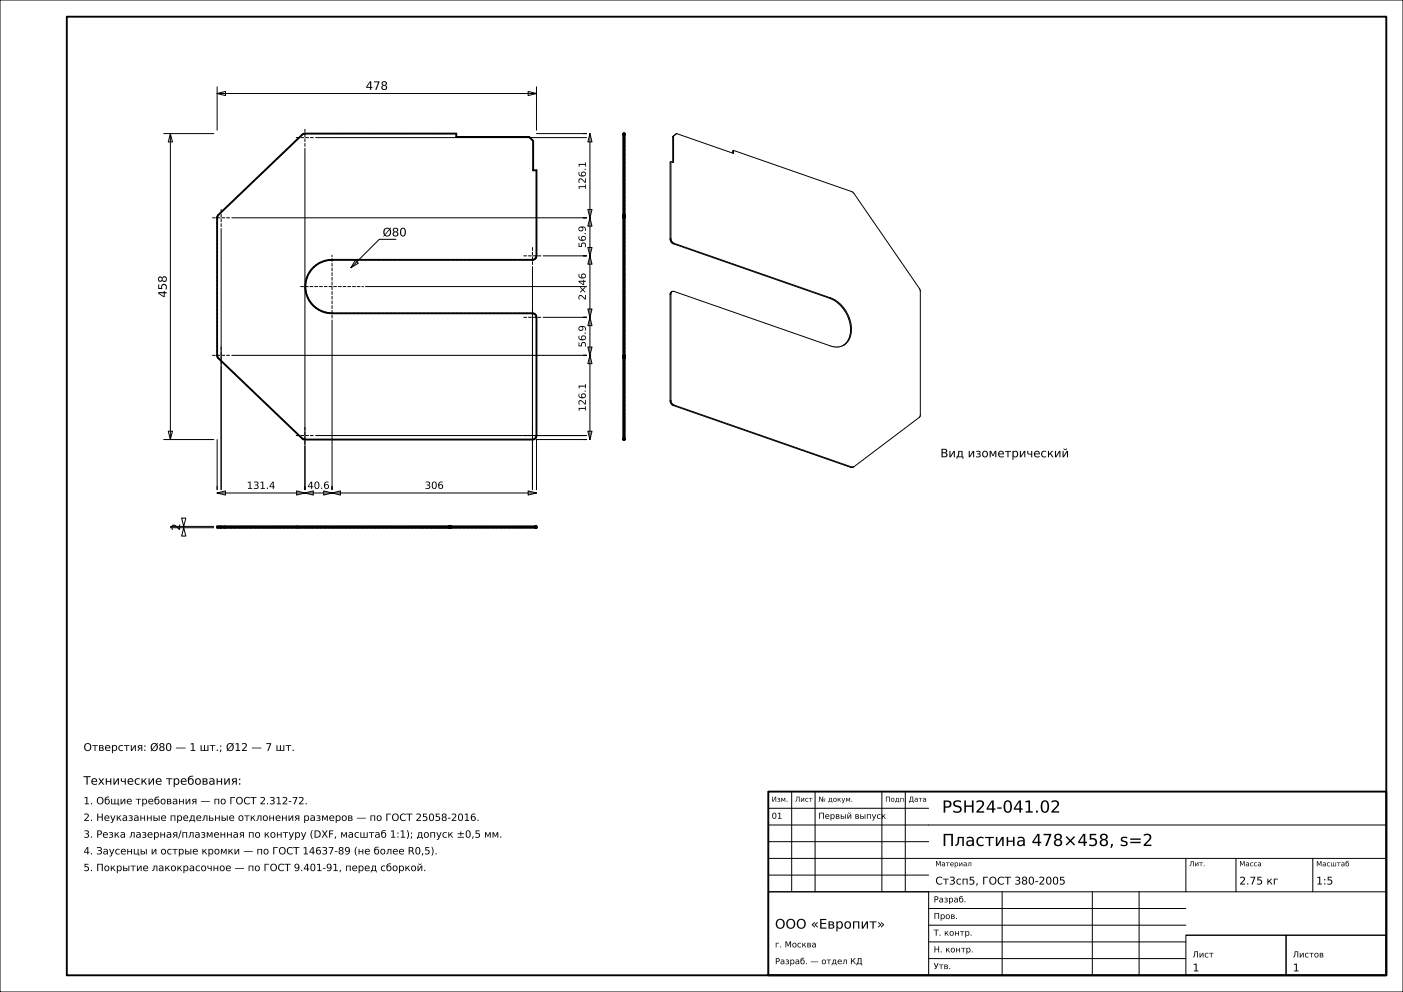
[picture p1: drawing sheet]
<svg xmlns="http://www.w3.org/2000/svg" width="420mm" height="297mm" viewBox="0 0 420 297" stroke-linecap="round" stroke-linejoin="round" font-family="sans-serif">
<g fill="none" stroke="#000" stroke-width=".3">
<path d="M0 0h420v297h-420zM49 40h15M51 40l.6 2.5h-1.2zM51 40v91.6M65 28l2.5-.6v1.2zM65 26v13M65 28h95.6M158.1 27.4l2.5 .6-2.5 .6zM160.6 26v13M160.6 40h15M176.6 40l.6 2.5h-1.2zM176.6 40v91.6"/>
<path d="M202.6 40l-1.2 .9M202.6 40l-.3 .1M202.6 40l17 5.9v-.9M91.3 44.4v102.2M94.5 41.2h81.1M200.8 48.4l-.2 .1v23.1M200.8 48.4v23M201.4 40.9l.2-.1v7.9l-.8-.3M201.4 40.9v7.7M219.6 45l-.3 .2v.6M219.6 45l35.7 12.6 20.1 29.2v37.9l-19.8 15.1M66.2 68.4v78.2"/>
<path d="M69.4 65.2h106.2M106.4 77.9l.9 .9-2.2 1.3zM118.5 71.7h-5l-8.4 8.4M159.4 79.8v66.8M162.6 76.6h13M176 74.1h1.2l-.6 2.5zM176 62.7h1.2l-.6 2.5zM176.6 76.6l.6 2.5h-1.2zM176.6 65.2l.6 2.5h-1.2zM200.6 71.6a1.56 1.56 0 0 0 .9 1.4M200.8 71.4a1.56 1.56 0 0 0 1 1.5M200.8 71.4l-.2 .2"/>
<path d="M201.5 73l46.9 16.3M201.8 72.9l46.8 16.3M201.8 72.9l-.3 .1M99.4 95.8v50.8M109.4 85.8h66.2M162.6 95h13M176 92.5h1.2l-.6 2.5zM176.6 95l.6 2.5h-1.2zM200.6 88.1v31.9M200.8 88v31.9M200.8 88l-.2 .1M201.2 87.3l-.4 .2-.2 .6"/>
<path d="M201.2 87.3h.6l46.8 16.3a4.5 4.5 0 0 0 6.3-4.6 10.4 10.4 0 0 0-6.3-9.8M201.2 87.3l-.4 .7M248.4 89.3a10 10 0 0 1 5.7 12.2l-.8 1.1-1 .9M248.6 89.2l-.2 .1M69.4 106.4h106.2M176 103.9h1.2l-.6 2.5zM176.6 106.4l.6 2.5h-1.2zM200.8 119.9a1.56 1.56 0 0 0 1 1.4M200.8 119.9l-.2 .1M49 131.6h15M50.4 129.1h1.2l-.6 2.5zM65 131.6v15"/>
<path d="M94.5 130.4h81.1M175.6 131.6h-15v15M176 129.1h1.2l-.6 2.5zM200.6 120a1.56 1.56 0 0 0 .9 1.4M201.5 121.4l53.2 18.6M201.8 121.3l53.2 18.5M201.8 121.3l-.3 .1M255 139.8l-.3 .2M255.6 139.8l-.9 .2M255.6 139.8h-.6M51 158h13M51 157.6h13"/>
<path d="M54.4 155.1h1.2l-.6 2.5zM55 158l.6 2.5h-1.2zM55 157.6v.4M65 147.6l2.5-.6v1.2zM65 147.6h95.6M88.8 147l2.5 .6-2.5 .6zM91.3 147.6l2.5-.6v1.2zM96.9 147l2.5 .6-2.5 .6zM99.4 147.6l2.5-.6v1.2zM158.1 147l2.5 .6-2.5 .6zM237 237v30M244 237v30"/>
<path d="M264 237v30M271 237v30M230 257h185M230 252h48M230 247h185M230 242h48M355 257v10M370 257v10M393 257v10M230 267h48v25h-48zM230 267h185M230 262h48"/>
<path d="M278 277h77M278 272h77M300 267v25M327 267v25M341 267v25M278 287h77M278 282h77M355 280h30v12h-30zM355 280h60M385 280h30v12h-30z"/>
</g>
<g fill="none" stroke="#000" stroke-width=".56">
<path d="M20 5h395v287h-395zM186.6 40h.4v91.6h-.4zM186.6 40.3h.4M65.4 64.3l25.6-24.3h45.6v1h21.8l1.2 1.2v8.8h1v25.6a1.2 1.2 0 0 1-1.2 1.2h-60a8 8 0 0 0-8 8 8 8 0 0 0 8 8h60a1.2 1.2 0 0 1 1.2 1.2v35.4a1.2 1.2 0 0 1-1.2 1.2h-68.1l-.6-.2-25.3-24.1-.4-.6v-41.5zM186.6 65.2h.4M186.6 64.3h.4M186.6 107.3h.4M186.6 106.4h.4M186.6 131.3h.4M65 157.6h95.6v.4h-95.6zM66 157.6v.4M67.2 157.6v.4"/>
<path d="M89 157.6v.4M134.3 157.6v.4M135.1 157.6v.4M160.2 157.6v.4M230 237h185v55h-185z"/>
</g>
<g fill="none" stroke="#000" stroke-width=".3" stroke-dasharray=".7 .5" stroke-linecap="butt">
<path d="M136.6 40h-45.3M186.6 40h.4M187 40v1M90.5 40.3l.2-.1M90.5 40.3l-25.1 24M90.7 40.2l.3-.2M91 40h.3M136.6 41v-1M158.4 41l1.2 1.2M158.4 41h-21.8M159.6 51v-8.8M160.6 51h-1"/>
<path d="M186.6 41v1.2M186.6 42.2h.4M186.6 51v-8.8M186.6 41v-1M187 42.2v-1.2M187 41h-.4M187 42.2v8.8M187 51h-.4M65 65.2v-.3M65 65.2v41.2M65 64.9l.2-.3M65.2 64.6l.2-.3"/>
<path d="M93.9 80l.8-.7M94.7 79.3l.8-.5M95.5 78.8l1-.4M96.5 78.4l.9-.3M97.4 78.1l1-.2M98.4 77.9l1-.1M99.4 77.8h60M159.8 77.7l-.4 .1M160.1 77.6l-.3 .1M160.4 77.3l-.3 .3M160.5 77l-.1 .3M160.6 76.6v-25.6"/>
<path d="M160.6 76.6l-.1 .4M186.6 76.6v-25.6M186.6 79.5v-.9M186.6 78.6v-.6M186.6 78v-.2M186.6 76.6v.1M186.6 76.7v.2M186.6 76.9v.1M186.6 77v.1M186.6 77.1v.1M186.6 77.2v.1M186.6 77.3v.1"/>
<path d="M186.6 77.4v.1M186.6 77.5v.1M186.6 77.6v.1M186.6 77.7v.1M186.6 77.8h.4M187 76.6v-25.6M187 77.8v-.1M187 77.7v-.1M187 77.6v-.1M187 77.5v-.1M187 77.4v-.1M187 77.3v-.1"/>
<path d="M187 77.2v-.1M187 77.1v-.1M187 77v-.1M187 76.9v-.2M187 76.7v-.1M187 79.5v-.9M187 78.6v-.6M187 78v-.2M91.4 86.3v-1M91.4 85.3l.1-1M91.5 87.3l-.1-1M91.5 84.3l.3-1"/>
<path d="M91.8 88.3l-.3-1M91.8 83.3l.4-.9M92.2 89.2l-.4-.9M92.2 82.4l.4-.9M92.6 90.1l-.4-.9M92.6 81.5l.6-.8M93.2 90.9l-.6-.8M93.2 80.7l.7-.7M93.9 91.6l-.7-.7M94.7 92.3l-.8-.7M95.5 92.8l-.8-.5M96.5 93.2l-1-.4"/>
<path d="M97.4 93.5l-.9-.3M98.4 93.7l-1-.2M99.4 93.8l-1-.1M159.4 93.8l.4 .1M159.4 93.8h-60M159.8 93.9l.3 .1M160.1 94l.3 .3M160.4 94.3l.1 .3M160.5 94.6l.1 .4M186.6 93.8v.1M186.6 93.9v.1M186.6 94v.1"/>
<path d="M186.6 94.1v.1M186.6 94.2v.1M186.6 94.3v.1M186.6 94.4v.1M186.6 94.5v.1M186.6 94.6v.1M186.6 94.7v.2M186.6 94.9v.1M186.6 93.8v-.2M186.6 93.6v-.6M186.6 93v-.9M186.6 92.1v-1.3"/>
<path d="M186.6 90.8v-1.5M186.6 89.3v-1.7M186.6 87.6v-1.8M186.6 85.8v-1.8M186.6 84v-1.7M186.6 82.3v-1.5M186.6 80.8v-1.3M186.6 93.8h.4M187 93.8v-.2M187 93.6v-.6M187 93v-.9M187 92.1v-1.3"/>
<path d="M187 90.8v-1.5M187 89.3v-1.7M187 87.6v-1.8M187 85.8v-1.8M187 84v-1.7M187 82.3v-1.5M187 80.8v-1.3M187 95v-.1M187 94.9v-.2M187 94.7v-.1M187 94.6v-.1M187 94.5v-.1"/>
<path d="M187 94.4v-.1M187 94.3v-.1M187 94.2v-.1M187 94.1v-.1M187 94v-.1M187 93.9v-.1M187 93.8h-.4M65 106.7v-.3M65.2 107l-.2-.3M65.4 107.3l-.2-.3M65.4 107.3l25.1 24M90.7 131.4l-.2-.1"/>
<path d="M91 131.6l-.3-.2M91.3 131.6h-.3M91.3 131.6h68.1M159.8 131.5l-.4 .1M160.1 131.4l-.3 .1M160.4 131.1l-.3 .3M160.5 130.8l-.1 .3M160.6 130.4l-.1 .4M160.6 130.4v-35.4M186.6 130.4v.1M186.6 130.5v.2M186.6 130.7v.1"/>
<path d="M186.6 130.8v.1M186.6 130.9v.1M186.6 131v.1M186.6 131.1v.1M186.6 131.2v.1M186.6 131.3v.1M186.6 131.4v.1M186.6 131.5v.1M186.6 130.4v-35.4M186.6 131.6h.4M187 130.4v-35.4M187 131.6v-.1"/>
<path d="M187 131.5v-.1M187 131.4v-.1M187 131.3v-.1M187 131.2v-.1M187 131.1v-.1M187 131v-.1M187 130.9v-.1M187 130.8v-.1M187 130.7v-.2M187 130.5v-.1M65 157.6v.4M65 158v-.4"/>
<path d="M65 157.6h.1M65 158h.1M65.1 157.6h-.1M65.1 158h-.1M65.1 157.6h.1M65.1 158h.1M65.2 157.6h-.1M65.2 157.6h.1M65.2 158h.1M65.2 158h-.1M65.3 157.6h-.1M65.3 157.6h.1"/>
<path d="M65.3 158h.1M65.3 158h-.1M65.4 157.6h-.1M65.4 157.6h.1M65.4 158h.1M65.4 158h-.1M65.5 157.6h-.1M65.5 157.6h.1M65.5 158h.1M65.5 158h-.1M65.6 157.6h-.1M65.6 157.6h.1"/>
<path d="M65.6 158h.1M65.6 158h-.1M65.7 157.6h-.1M65.7 157.6h.1M65.7 158h.1M65.7 158h-.1M65.8 157.6h-.1M65.8 157.6h.1M65.8 158h.1M65.8 158h-.1M65.9 157.6h-.1M65.9 157.6h.2"/>
<path d="M65.9 158h.2M65.9 158h-.1M66 157.6v.4M66.1 157.6h-.2M66.1 157.6h.1M66.1 158h.1M66.1 158h-.2M66.2 157.6h-.1M66.2 157.6h60M66.2 158h-.1M66.2 158h60M89 157.6v.4"/>
<path d="M126.2 157.6h-60M126.2 157.6h.9M126.2 158h.9M126.2 158h-60M127.1 157.6h.9M127.1 157.6h-.9M127.1 158h.9M127.1 158h-.9M128 157.6h.8M128 157.6h-.9M128 158h.8M128 158h-.9"/>
<path d="M128.8 157.6h.9M128.8 157.6h-.8M128.8 158h.9M128.8 158h-.8M129.7 157.6h.8M129.7 157.6h-.9M129.7 158h.8M129.7 158h-.9M130.5 157.6h.7M130.5 157.6h-.8M130.5 158h.7M130.5 158h-.8"/>
<path d="M131.2 157.6h.7M131.2 157.6h-.7M131.2 158h.7M131.2 158h-.7M131.9 157.6h.6M131.9 157.6h-.7M131.9 158h.6M131.9 158h-.7M132.5 157.6h.5M132.5 157.6h-.6M132.5 158h.5M132.5 158h-.6"/>
<path d="M133 157.6h.4M133 157.6h-.5M133 158h.4M133 158h-.5M133.4 157.6h.4M133.4 157.6h-.4M133.4 158h.4M133.4 158h-.4M133.8 157.6h.2M133.8 157.6h-.4M133.8 158h.2M133.8 158h-.4"/>
<path d="M134 157.6h.1M134 157.6h-.2M134 158h.1M134 158h-.2M134.1 157.6h.1M134.1 157.6h-.1M134.1 158h.1M134.1 158h-.1M134.2 157.6h-.1M134.2 158h-.1M134.3 157.6h-68.1M134.3 158h.1"/>
<path d="M134.3 158h-68.1M134.4 157.6h-.1M134.4 158h.1M134.5 157.6h-.1M134.5 158h.1M134.6 157.6h-.1M134.6 158h.1M134.7 157.6h-.1M134.7 158h.1M134.8 157.6h-.1M134.8 158h.1M134.9 157.6h-.1"/>
<path d="M134.9 158h.1M135 157.6h-.1M135 158h.1M135.1 157.6h-.1M160.2 157.6h-25.1M160.2 158h.1M160.2 158h-25.1M160.3 157.6h-.1M160.3 158h.1M160.4 157.6h-.1M160.4 158h.1M160.5 157.6h-.1"/>
<path d="M160.5 158h.1M160.6 157.6h-.1M160.6 158v-.4"/>
</g>
<g fill="none" stroke="#000" stroke-width=".3" stroke-dasharray="1.1 .4" stroke-linecap="butt">
<path d="M88.6 41.2h5.4M91.3 43.9v-5.4M63.5 65.2h5.4M66.2 67.9v-5.4M156.7 76.6h5.4M159.4 79.3v-5.4M89.9 85.8h19M99.4 95.3v-19M156.7 95h5.4M159.4 97.7v-5.4M63.5 106.4h5.4M66.2 109.1v-5.4"/>
<path d="M88.6 130.4h5.4M91.3 133.1v-5.4M156.7 130.4h5.4M159.4 133.1v-5.4"/>
</g>
<g font-size="5">
<text x="282" y="243.3">PSH24-041.02</text>
<text x="282" y="253.3">Пластина 478×458, s=2</text>
</g>
<text font-size="4" x="232" y="278">ООО «Европит»</text>
<g font-size="3.5">
<text x="109.5" y="26.9">478</text>
<text x="114.5" y="70.8">Ø80</text>
<text x="49.9" y="89.1" transform="rotate(-90 49.9 89.1)">458</text>
<text x="281.5" y="136.9">Вид изометрический</text>
<text x="53.9" y="158.9" transform="rotate(-90 53.9 158.9)">2</text>
<text x="25" y="234.9">Технические требования:</text>
</g>
<g font-size="3.2">
<text x="25" y="224.8">Отверстия: Ø80 — 1 шт.; Ø12 — 7 шт.</text>
<text x="280" y="264.8">Ст3сп5, ГОСТ 380-2005</text>
<text x="371" y="264.8">2.75 кг</text>
<text x="394" y="264.8">1:5</text>
<text x="357" y="290.8">1</text>
<text x="387" y="290.8">1</text>
</g>
<g font-size="3">
<text x="175.4" y="56.9" transform="rotate(-90 175.4 56.9)">126.1</text>
<text x="175.4" y="74.2" transform="rotate(-90 175.4 74.2)">56.9</text>
<text x="175.4" y="89.9" transform="rotate(-90 175.4 89.9)">2×46</text>
<text x="175.4" y="104" transform="rotate(-90 175.4 104)">56.9</text>
<text x="175.4" y="123.3" transform="rotate(-90 175.4 123.3)">126.1</text>
<text x="73.9" y="146.4">131.4</text>
<text x="92" y="146.4">40.6</text>
<text x="127.1" y="146.4">306</text>
<text x="25" y="240.8">1. Общие требования — по ГОСТ 2.312-72.</text>
<text x="25" y="245.8">2. Неуказанные предельные отклонения размеров — по ГОСТ 25058-2016.</text>
<text x="25" y="250.8">3. Резка лазерная/плазменная по контуру (DXF, масштаб 1:1); допуск ±0,5 мм.</text>
<text x="25" y="255.8">4. Заусенцы и острые кромки — по ГОСТ 14637-89 (не более R0,5).</text>
<text x="25" y="260.8">5. Покрытие лакокрасочное — по ГОСТ 9.401-91, перед сборкой.</text>
</g>
<g font-size="2.5">
<text x="231" y="245.1">01</text>
<text x="245" y="245.1">Первый выпуск</text>
<text x="279.5" y="270.2">Разраб.</text>
<text x="279.5" y="275.1">Пров.</text>
<text x="279.5" y="280.1">Т. контр.</text>
<text x="232" y="283.6">г. Москва</text>
<text x="279.5" y="285.1">Н. контр.</text>
<text x="357" y="286.6">Лист</text>
<text x="387" y="286.6">Листов</text>
<text x="232" y="288.7">Разраб. — отдел КД</text>
<text x="279.5" y="290.1">Утв.</text>
</g>
<g font-size="2.1">
<text x="231" y="240">Изм.</text>
<text x="238" y="240">Лист</text>
<text x="245" y="240">№ докум.</text>
<text x="265" y="240">Подп.</text>
<text x="272" y="240">Дата</text>
<text x="280" y="259.3">Материал</text>
<text x="356" y="259.3">Лит.</text>
<text x="371" y="259.3">Масса</text>
<text x="394" y="259.4">Масштаб</text>
</g>
</svg>
